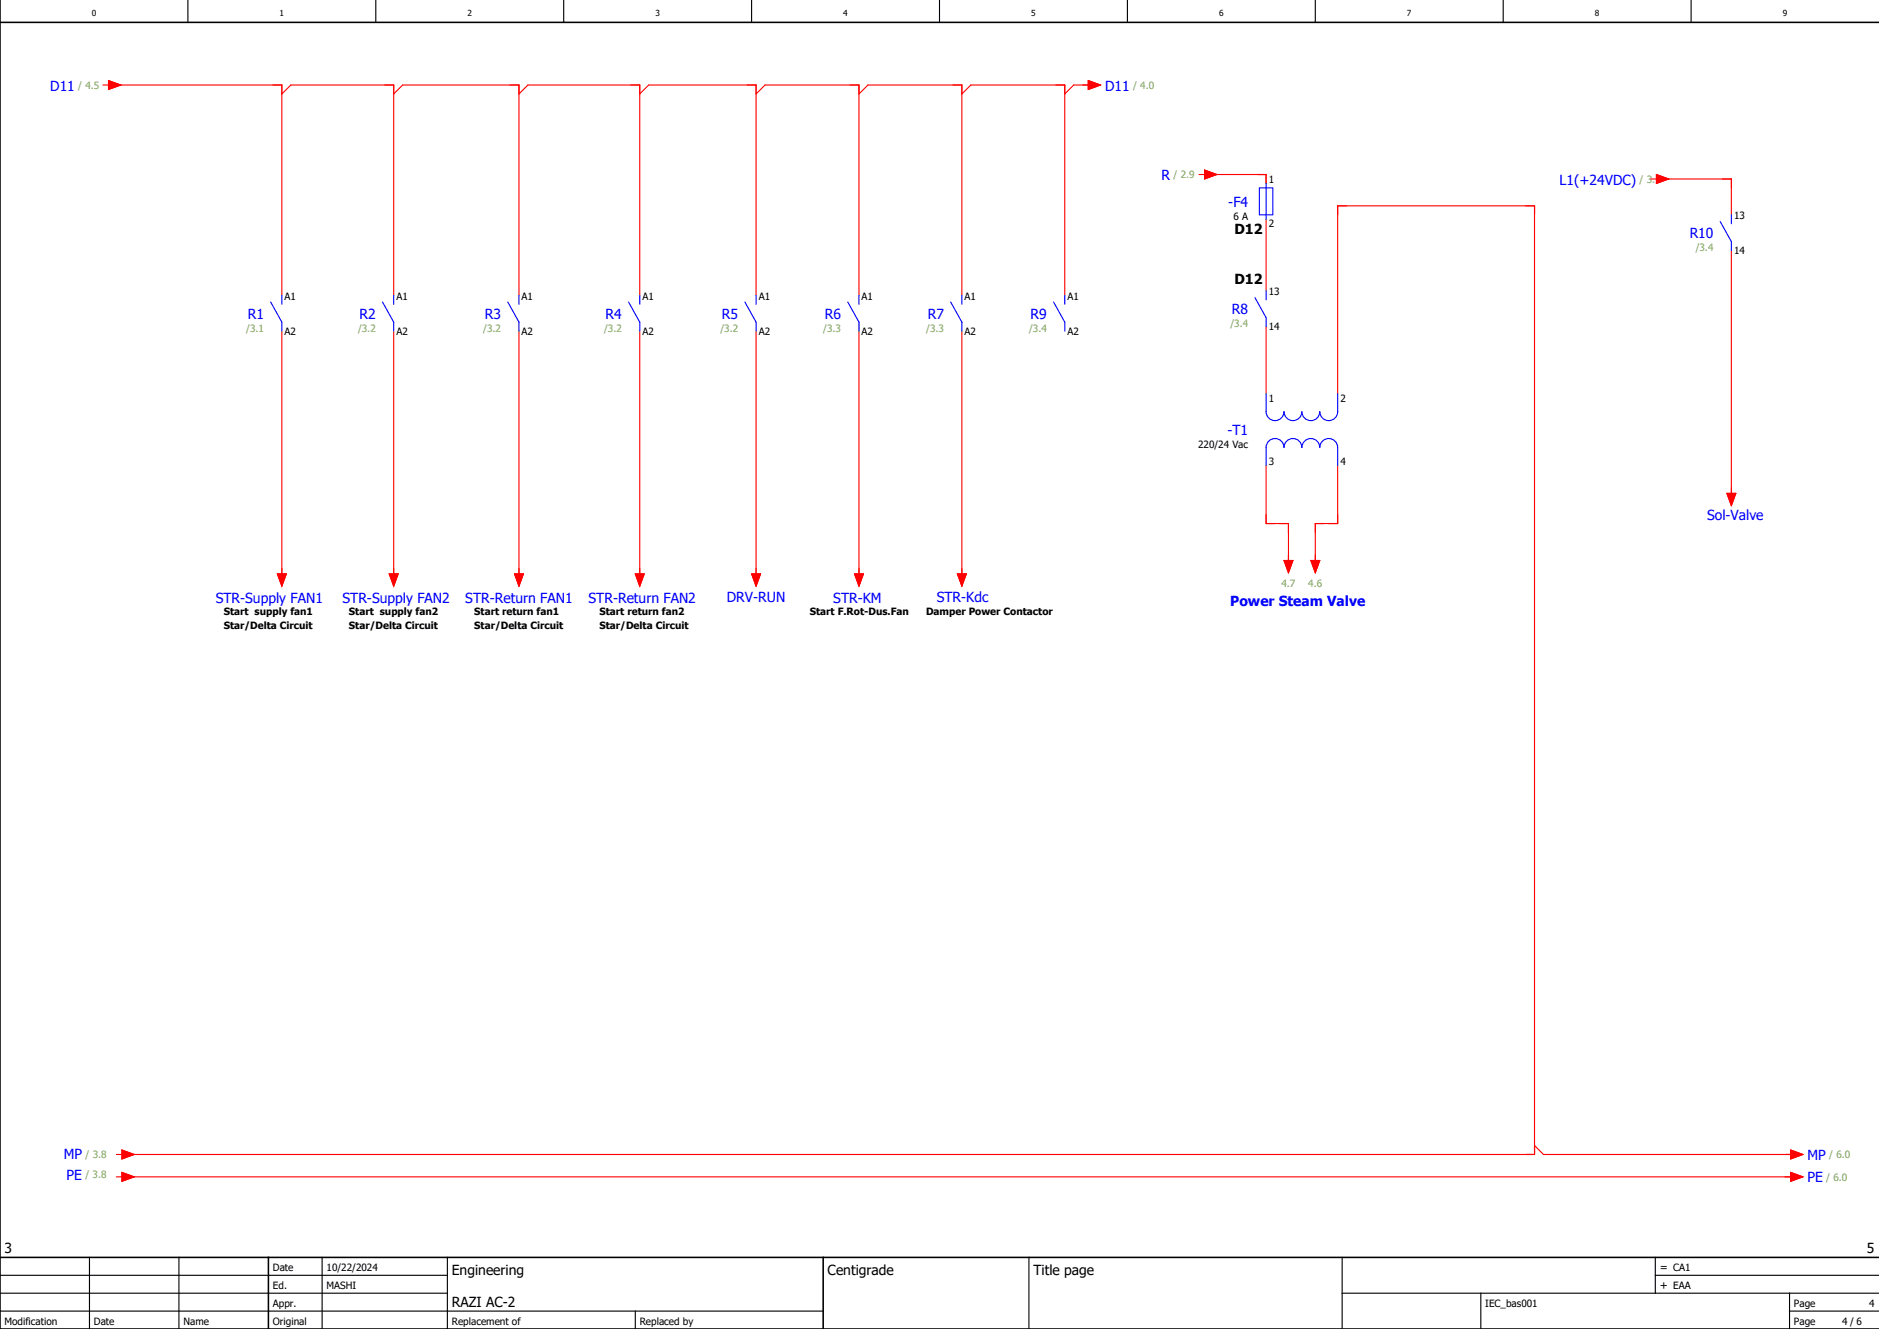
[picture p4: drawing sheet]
<svg xmlns="http://www.w3.org/2000/svg" width="420mm" height="297mm" viewBox="0 0 420 297" stroke-linecap="round" stroke-linejoin="round" font-family="sans-serif">
<g fill="none" stroke="#000" stroke-width=".25">
<path d="M42 0v5M84 0v5M126 0v5M168 0v5M210 0v5M252 0v5M294 0v5M336 0v5M378 0v5M0 293h184M0 289h100M0 285h100"/>
<path d="M20 281v16M40 281v16M72 281v16M100 281v16M142 293v4M230 281v16M300 289h120M300 281v16M331 289v8M370 285h50M370 281v8M400 293h20"/>
<path d="M400 289v8"/>
</g>
<path d="M0 5h420M0 0v297h420M0 281h420M60 281v16M184 281v16" fill="none" stroke="#000" stroke-width=".35"/>
<g fill="none" stroke="#f00" stroke-width=".25">
<path d="M23 19h1.3M24.3 18l2.7 1-2.7 1zM25 19h38v47M243.3 18l2.7 1-2.7 1zM244 19h-4l-2 2M63 21l2-2h23v47M88 21l2-2h26v47M116 21l2-2h25v47M143 21l2-2h24v47M169 21l2-2h21v47M192 21l2-2h21v47M215 21l2-2h21v47"/>
<path d="M268 39h1.2M269.2 38l2.8 1-2.8 1zM270 39h13v2M370.3 39l2.7 1-2.7 1zM283 49v16M369 40h1.3M371 40h16v8M387 56v55M63 74v55M88 74v55M116 74v55M143 74v55"/>
<path d="M169 74v55M192 74v55M215 74v55M283 73v15M299 88v-42h44v212h-315M283 104v13h5v9M299 104v13h-5v9M386 110.3h2l-1 2.7zM62 128.3h2l-1 2.7zM87 128.3h2l-1 2.7zM115 128.3h2l-1 2.7zM142 128.3h2l-1 2.7z"/>
<path d="M168 128.3h2l-1 2.7zM191 128.3h2l-1 2.7zM214 128.3h2l-1 2.7zM287 125.3h2l-1 2.7zM293 125.3h2l-1 2.7zM26 258h1.3M27.3 257l2.7 1-2.7 1zM343 256l2 2h56M400.3 257l2.7 1-2.7 1zM26 263h1.3M27.3 262l2.7 1-2.7 1zM28 263h373"/>
<path d="M400.3 262l2.7 1-2.7 1z"/>
</g>
<g fill="none" stroke="#00f" stroke-width=".25">
<path d="M281.5 42h3v6h-3zM283 41v8M384.5 49.5l2.5 4.5v2M387 48v2M60.5 67.5l2.5 4.5v2M63 66v2M85.5 67.5l2.5 4.5v2M88 66v2M113.5 67.5l2.5 4.5v2M116 66v2M140.5 67.5l2.5 4.5v2M143 66v2"/>
<path d="M166.5 67.5l2.5 4.5v2M169 66v2M189.5 67.5l2.5 4.5v2M192 66v2M212.5 67.5l2.5 4.5v2M215 66v2M235.5 67.5l2.5 4.5v2M238 66v2M280.5 66.5l2.5 4.5v2M283 65v2M283 88v4a2 2 0 0 0 2 2 2 2 0 0 0 2-2 2 2 0 0 0 2 2 2 2 0 0 0 2-2 2 2 0 0 0 2 2 2 2 0 0 0 2-2 2 2 0 0 0 2 2 2 2 0 0 0 2-2v-4M283 104v-4a2 2 0 0 1 2-2 2 2 0 0 1 2 2 2 2 0 0 1 2-2 2 2 0 0 1 2 2 2 2 0 0 1 2-2 2 2 0 0 1 2 2 2 2 0 0 1 2-2 2 2 0 0 1 2 2v4"/>
</g>
<g fill="#f00" stroke="#f00" stroke-width=".22">
<path d="M24.3 18l2.7 1-2.7 1z"/>
<path d="M243.3 18l2.7 1-2.7 1z"/>
<path d="M62 128.3h2l-1 2.7z"/>
<path d="M87 128.3h2l-1 2.7z"/>
<path d="M115 128.3h2l-1 2.7z"/>
<path d="M142 128.3h2l-1 2.7z"/>
<path d="M168 128.3h2l-1 2.7z"/>
<path d="M386 110.3h2l-1 2.7z"/>
<path d="M287 125.3h2l-1 2.7z"/>
<path d="M293 125.3h2l-1 2.7z"/>
<path d="M269.2 38l2.8 1-2.8 1z"/>
<path d="M27.3 257l2.7 1-2.7 1z"/>
<path d="M27.3 262l2.7 1-2.7 1z"/>
<path d="M400.3 257l2.7 1-2.7 1z"/>
<path d="M400.3 262l2.7 1-2.7 1z"/>
<path d="M370.3 39l2.7 1-2.7 1z"/>
<path d="M191 128.3h2l-1 2.7z"/>
<path d="M214 128.3h2l-1 2.7z"/>
</g>
<g font-size="3.1" fill="#00f">
<text x="11.2" y="20.2">D11</text>
<text x="247" y="20.2">D11</text>
<text x="259.6" y="40.2">R</text>
<text x="348.6" y="41.2">L1(+24VDC)</text>
<text x="274.6" y="46.2">-F4</text>
<text x="377.7" y="53.2">R10</text>
<text x="55.4" y="71.2">R1</text>
<text x="80.4" y="71.2">R2</text>
<text x="108.4" y="71.2">R3</text>
<text x="135.4" y="71.2">R4</text>
<text x="161.4" y="71.2">R5</text>
<text x="184.4" y="71.2">R6</text>
<text x="207.4" y="71.2">R7</text>
<text x="230.4" y="71.2">R9</text>
<text x="275.4" y="70.2">R8</text>
<text x="274.4" y="97.2">-T1</text>
<text x="381.6" y="116.2">Sol-Valve</text>
<text x="48.2" y="134.7">STR-Supply FAN1</text>
<text x="76.6" y="134.7">STR-Supply FAN2</text>
<text x="104" y="134.7">STR-Return FAN1</text>
<text x="131.5" y="134.7">STR-Return FAN2</text>
<text x="162.5" y="134.6">DRV-RUN</text>
<text x="186.3" y="134.7">STR-KM</text>
<text x="209.4" y="134.6">STR-Kdc</text>
<text x="275" y="135.4">Power Steam Valve</text>
<text x="14.3" y="259.1">MP</text>
<text x="14.9" y="263.7">PE</text>
<text x="404" y="259.2">MP</text>
<text x="404" y="264.2">PE</text>
</g>
<g font-size="3.1">
<text x="275.9" y="52.4">D12</text>
<text x="275.9" y="63.4">D12</text>
<text x="1" y="280">3</text>
<text x="417.3" y="280">5</text>
<text x="101" y="285">Engineering</text>
<text x="185" y="285">Centigrade</text>
<text x="231" y="285">Title page</text>
<text x="101" y="292">RAZI AC-2</text>
</g>
<g font-size="2.5">
<text x="371" y="284">= CA1</text>
<text x="371" y="288">+ EAA</text>
</g>
<g font-size="2.2" fill="#7ca552">
<text x="17.5" y="19.9">/ 4.5</text>
<text x="253.3" y="19.9">/ 4.0</text>
<text x="262.3" y="39.8">/ 2.9</text>
<text x="366.5" y="40.9">/ 3.1</text>
<text x="379" y="56.1">/3.4</text>
<text x="55" y="74.1">/3.1</text>
<text x="80" y="74.1">/3.2</text>
<text x="108" y="74.1">/3.2</text>
<text x="135" y="74.1">/3.2</text>
<text x="161" y="74.1">/3.2</text>
<text x="184" y="74.1">/3.3</text>
<text x="207" y="74.1">/3.3</text>
<text x="230" y="74.1">/3.4</text>
<text x="275" y="73.1">/3.4</text>
<text x="286.4" y="131.2">4.7</text>
<text x="292.4" y="131.2">4.6</text>
<text x="19.1" y="263.4">/ 3.8</text>
<text x="19.1" y="258.8">/ 3.8</text>
<text x="408.2" y="263.9">/ 6.0</text>
<text x="408.9" y="258.9">/ 6.0</text>
</g>
<g font-size="2.2">
<text x="283.6" y="40.9">1</text>
<text x="275.7" y="49.1">6 A</text>
<text x="283.6" y="50.8">2</text>
<text x="387.6" y="48.9">13</text>
<text x="387.6" y="56.8">14</text>
<text x="283.6" y="65.9">13</text>
<text x="63.6" y="66.9">A1</text>
<text x="88.6" y="66.9">A1</text>
<text x="116.6" y="66.9">A1</text>
<text x="143.6" y="66.9">A1</text>
<text x="169.6" y="66.9">A1</text>
<text x="192.6" y="66.9">A1</text>
<text x="215.6" y="66.9">A1</text>
<text x="238.6" y="66.9">A1</text>
<text x="63.6" y="74.8">A2</text>
<text x="88.6" y="74.8">A2</text>
<text x="116.6" y="74.8">A2</text>
<text x="143.6" y="74.8">A2</text>
<text x="169.6" y="74.8">A2</text>
<text x="192.6" y="74.8">A2</text>
<text x="215.6" y="74.8">A2</text>
<text x="238.6" y="74.8">A2</text>
<text x="283.6" y="73.8">14</text>
<text x="283.6" y="89.9">1</text>
<text x="299.6" y="89.9">2</text>
<text x="267.8" y="100.1">220/24 Vac</text>
<text x="283.6" y="103.8">3</text>
<text x="299.6" y="103.8">4</text>
<text x="50" y="137.5">Start supply fan1</text>
<text x="78" y="137.5">Start supply fan2</text>
<text x="106" y="137.5">Start return fan1</text>
<text x="134" y="137.5">Start return fan2</text>
<text x="181" y="137.5">Start F.Rot-Dus.Fan</text>
<text x="207" y="137.5">Damper Power Contactor</text>
<text x="50" y="140.5">Star/Delta Circuit</text>
<text x="78" y="140.5">Star/Delta Circuit</text>
<text x="106" y="140.5">Star/Delta Circuit</text>
<text x="134" y="140.5">Star/Delta Circuit</text>
<text x="61" y="284">Date</text>
<text x="73" y="284">10/22/2024</text>
<text x="61" y="288">Ed.</text>
<text x="61" y="292">Appr.</text>
<text x="73" y="288">MASHI</text>
<text x="332" y="292">IEC_bas001</text>
<text x="401" y="292">Page</text>
<text x="417.8" y="292">4</text>
<text x="1" y="296">Modification</text>
<text x="21" y="296">Date</text>
<text x="41" y="296">Name</text>
<text x="61" y="296">Original</text>
<text x="101" y="296">Replacement of</text>
<text x="143" y="296">Replaced by</text>
<text x="401" y="296">Page</text>
<text x="411.8" y="296">4 / 6</text>
</g>
<g font-size="1.9">
<text x="20.5" y="3.6">0</text>
<text x="62.5" y="3.6">1</text>
<text x="104.5" y="3.6">2</text>
<text x="146.5" y="3.6">3</text>
<text x="188.5" y="3.6">4</text>
<text x="230.5" y="3.6">5</text>
<text x="272.5" y="3.6">6</text>
<text x="314.5" y="3.6">7</text>
<text x="356.5" y="3.6">8</text>
<text x="398.5" y="3.6">9</text>
</g>
</svg>
